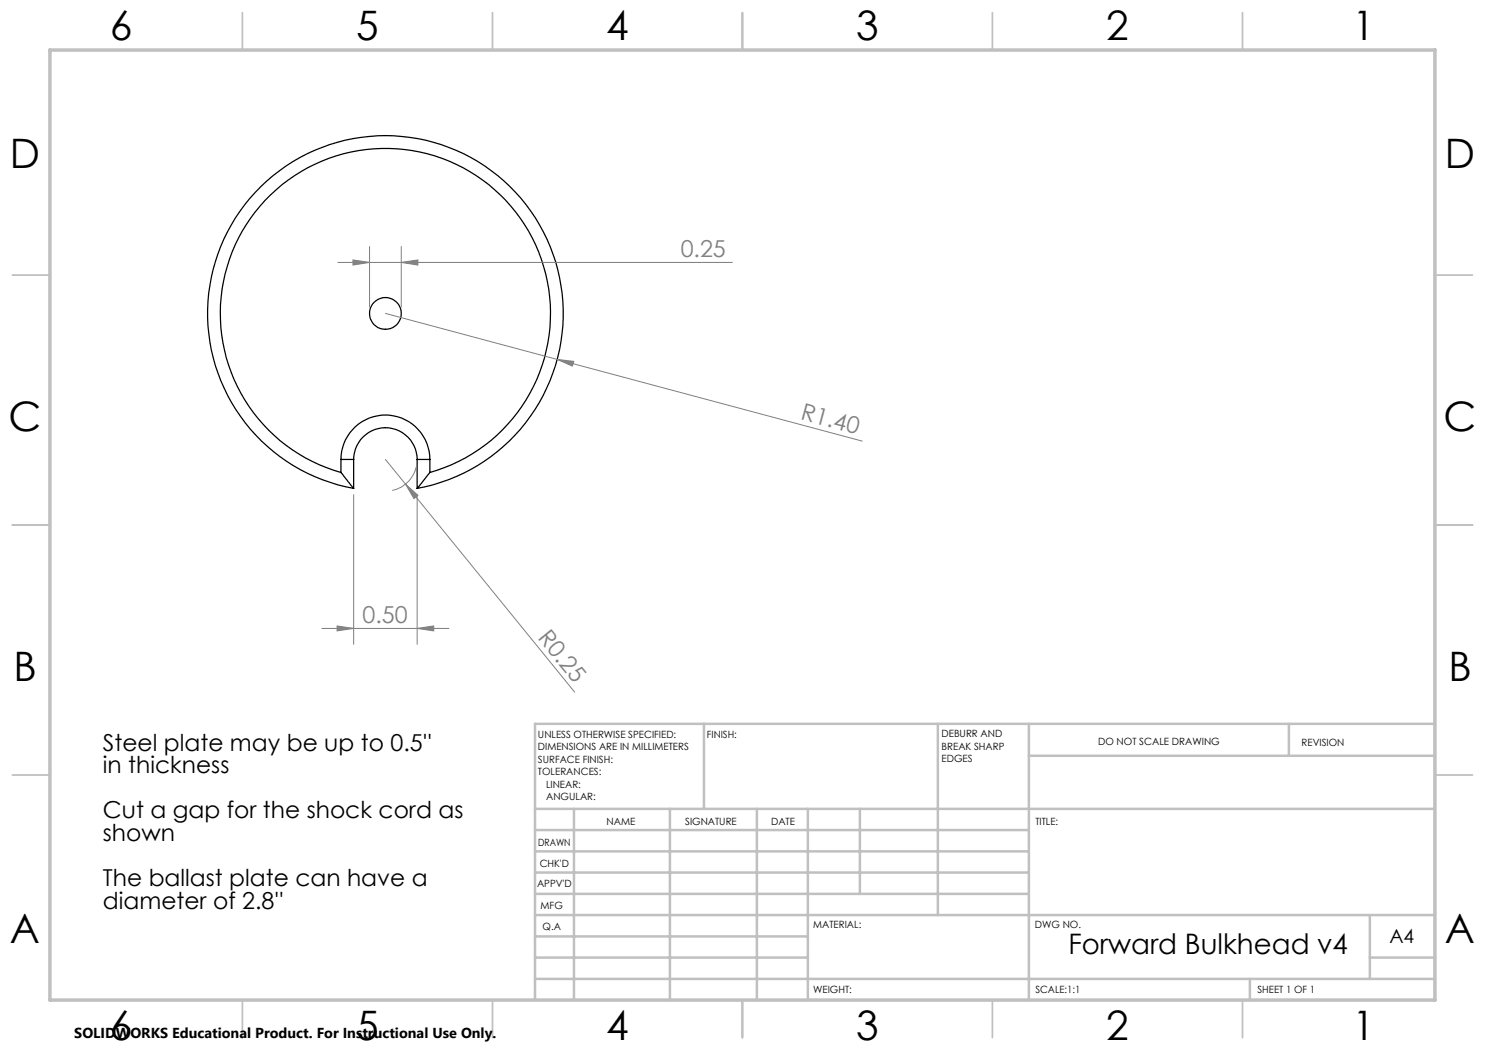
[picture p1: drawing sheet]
<svg xmlns="http://www.w3.org/2000/svg" width="297mm" height="210mm" viewBox="0 0 297 210" stroke-linecap="round" stroke-linejoin="round" font-family="sans-serif">
<g fill="none" stroke="#000" stroke-width=".25">
<path d="M68.2 94.5a33 33 0 0 1-18.1-50.8 33 33 0 0 1 54 0 33 33 0 0 1-18.1 50.8M68.2 94.5l2.5 3.2M68.2 91.9a8.9 8.9 0 0 1 8.9-8.9 8.9 8.9 0 0 1 8.9 8.9M68.2 91.9h2.5M68.2 91.9v2.6M70.7 97.7a35.6 35.6 0 0 1-23.3-54.6 35.6 35.6 0 0 1 59.4 0 35.6 35.6 0 0 1-23.4 54.6M70.7 91.9a6.4 6.4 0 0 1 6.4-6.4 6.4 6.4 0 0 1 6.3 6.4M70.7 91.9v5.8M83.4 91.9h2.6M83.4 91.9v5.8M86 94.5l-2.6 3.2M86 91.9v2.6"/>
<circle cx="77.1" cy="62.7" r="3.2"/>
</g>
<g fill="none" stroke="#808080" stroke-width=".2">
<path d="M67.6 52.5h78.9M70.6 52l3.3 .5-3.3 .5zM73.9 49.3v12.1M80.3 52.5l3.3-.5v1zM80.3 49.3v12.1M77.1 62.7l34.3 9.2M111.4 71.9l3.4 .4-.3 .9zM111.4 71.9l61 16.3M70.7 98.9v30M77.1 91.9l4 4.9M81.1 96.8l2.5 2.3-.8 .6zM81.1 96.8l33.8 41.6"/>
<path d="M83.3 93.2a6.4 6.4 0 0 1-4.8 4.9M83.4 98.9v30M64.4 125.7h25.4M67.4 125.2l3.3 .5-3.3 .5zM83.4 125.7l3.3-.5v1z"/>
</g>
<g fill="none" stroke="#c0c0c0" stroke-width=".35">
<path d="M48.5 2.5v7.5M98.5 2.5v7.5M148.5 2.5v7.5M198.5 2.5v7.5M248.5 2.5v7.5M2.5 55h7.5M287 55h7.5M2.5 105h7.5M287 105h7.5M2.5 155h7.5M287 155h7.5M48.5 200v7.5"/>
<path d="M98.5 200v7.5M148.5 200v7.5M198.5 200v7.5M248.5 200v7.5"/>
</g>
<g fill="none" stroke="#c0c0c0" stroke-width=".5">
<path d="M140.8 144.8v17M187.6 144.8v38.2M205.8 144.8v55.2M205.8 151.2h81.2M257.8 144.8v6.4M287 144.8h-180v55.2M107 161.8h180M107 178.8h98.8M107 174.5h98.8M107 170.3h98.8M107 166h98.8M114.8 161.8v38.2"/>
<path d="M134 161.8v38.2M151.4 161.8v38.2M161.6 161.8v38.2M172 161.8v17M107 195.8h180M107 191.5h54.6M107 187.3h54.6M107 183h180M250 195.8v4.2M274 191.5h13M274 183v12.8"/>
</g>
<path d="M10 10h277v190h-277z" fill="none" stroke="#c0c0c0" stroke-width=".7"/>
<g fill="#808080">
<path d="M81.1 96.8l2.5 2.3-.8 .6z"/>
<path d="M111.4 71.9l3.4 .4-.3 .9z"/>
<path d="M70.6 52l3.3 .5-3.3 .5zM80.3 52.5l3.3-.5v1zM67.4 125.2l3.3 .5-3.3 .5zM83.4 125.7l3.3-.5v1z"/>
</g>
<g font-size="8.1">
<text x="22" y="8">6</text>
<text x="71.2" y="8">5</text>
<text x="121.2" y="8">4</text>
<text x="171.2" y="8">3</text>
<text x="221.2" y="8">2</text>
<text x="270.5" y="8">1</text>
<text x="2" y="33.6">D</text>
<text x="289" y="33.6">D</text>
<text x="1.7" y="86.1">C</text>
<text x="288.7" y="86.1">C</text>
<text x="2.7" y="136.1">B</text>
<text x="289.7" y="136.1">B</text>
<text x="2" y="188.6">A</text>
<text x="289" y="188.6">A</text>
<text x="22" y="208">6</text>
<text x="71.2" y="208">5</text>
<text x="121.2" y="208">4</text>
<text x="171.2" y="208">3</text>
<text x="221.2" y="208">2</text>
<text x="270.5" y="208">1</text>
</g>
<text font-size="5.6" x="213.7" y="190.9">Forward Bulkhead v4</text>
<g font-size="4.7" fill="#808080">
<text x="136.1" y="51.5">0.25</text>
<text x="160" y="83.8" transform="rotate(15 160 83.8)">R1.40</text>
<text x="72.5" y="124.7">0.50</text>
<text x="107.4" y="127.5" transform="rotate(51 107.4 127.5)">R0.25</text>
</g>
<g font-size="4.7">
<text x="20.6" y="150.1">Steel plate may be up to 0.5''</text>
<text x="20.6" y="154.6">in thickness</text>
<text x="20.6" y="163.7">Cut a gap for the shock cord as</text>
<text x="20.6" y="168.2">shown</text>
<text x="20.6" y="177.3">The ballast plate can have a</text>
<text x="20.6" y="181.8">diameter of 2.8''</text>
</g>
<text font-size="3.9" x="277.9" y="188.5">A4</text>
<text font-size="2.9" x="14.9" y="207.6">SOLIDWORKS Educational Product. For Instructional Use Only.</text>
<g font-size="2">
<text x="107.6" y="147.6">UNLESS OTHERWISE SPECIFIED:</text>
<text x="141.4" y="147.6">FINISH:</text>
<text x="188.3" y="147.5">DEBURR AND</text>
<text x="188.3" y="150">BREAK SHARP</text>
<text x="219.6" y="149">DO NOT SCALE DRAWING</text>
<text x="260.3" y="149.2">REVISION</text>
<text x="107.6" y="150.1">DIMENSIONS ARE IN MILLIMETERS</text>
<text x="107.6" y="152.6">SURFACE FINISH:</text>
<text x="107.6" y="155.1">TOLERANCES:</text>
<text x="188.3" y="152.5">EDGES</text>
<text x="109.2" y="157.6">LINEAR:</text>
<text x="109.2" y="160.1">ANGULAR:</text>
<text x="121.3" y="165">NAME</text>
<text x="137" y="164.9">SIGNATURE</text>
<text x="154.2" y="164.9">DATE</text>
<text x="207.1" y="164.9">TITLE:</text>
<text x="107.6" y="169.1">DRAWN</text>
<text x="107.9" y="173.3">CHK'D</text>
<text x="107.4" y="177.4">APPV'D</text>
<text x="108.1" y="181.8">MFG</text>
<text x="108.5" y="186">Q.A</text>
<text x="162.6" y="185.5">MATERIAL:</text>
<text x="207" y="185.5">DWG NO.</text>
<text x="162.6" y="198.5">WEIGHT:</text>
<text x="207.1" y="198.6">SCALE:1:1</text>
<text x="251.5" y="198.6">SHEET 1 OF 1</text>
</g>
</svg>
